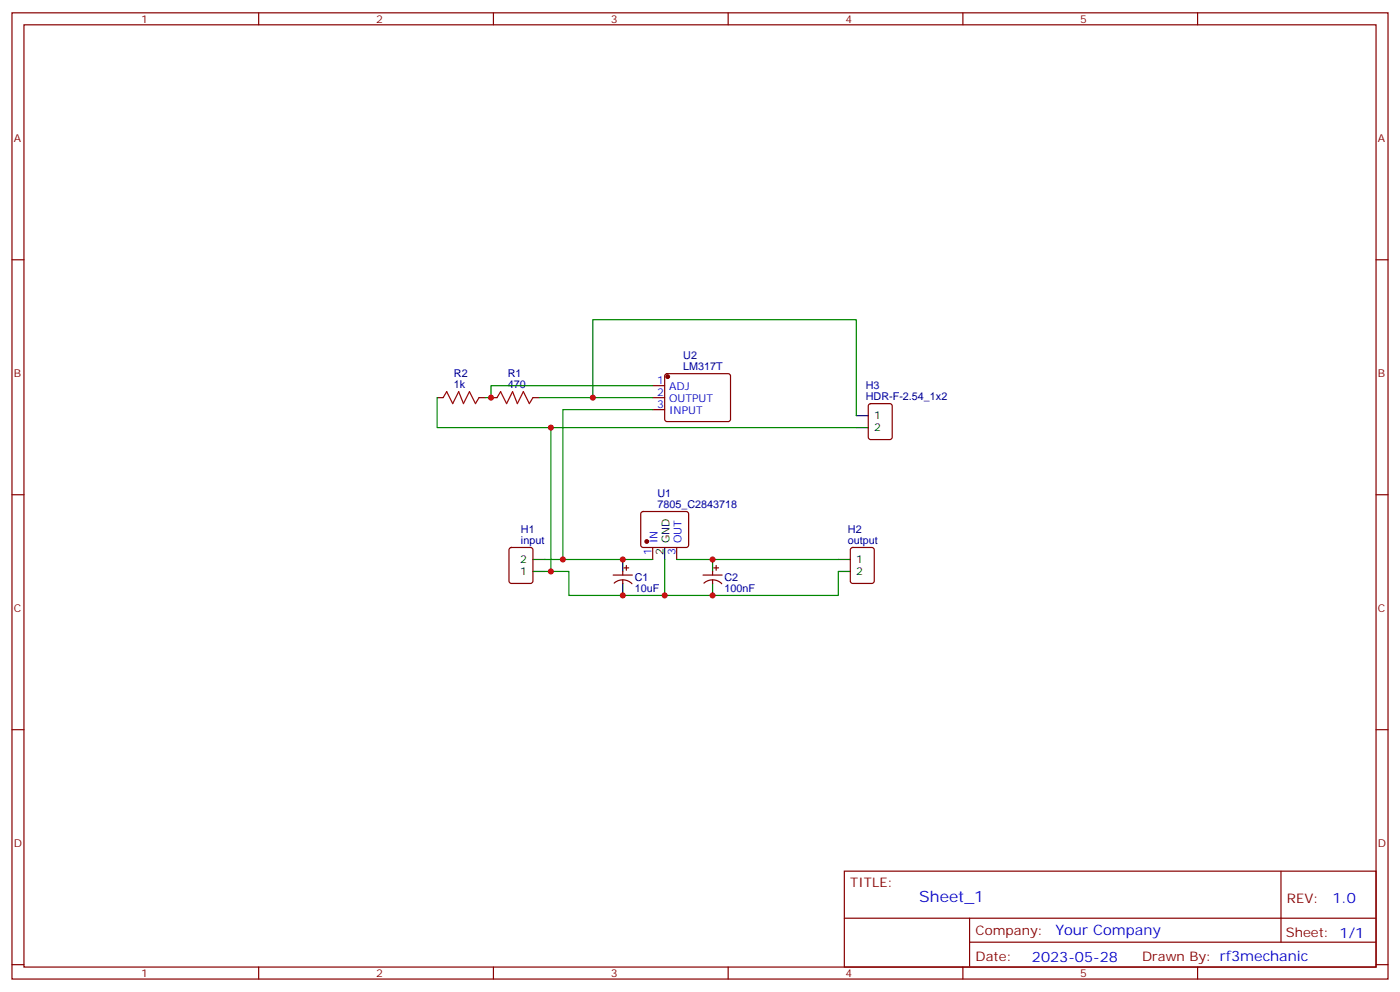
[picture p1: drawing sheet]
<svg xmlns="http://www.w3.org/2000/svg" width="412mm" height="292mm" viewBox="0 0 412 292" stroke-linecap="round" stroke-linejoin="round" font-family="sans-serif">
<g fill="none" stroke="#870000" stroke-width=".35">
<path d="M3.5 3.8h405.4v284.3h-405.4zM7.1 7.3h398.2v277.3h-398.2zM76.2 3.8v3.5M145.3 3.8v3.5M214.5 3.8v3.5M283.6 3.8v3.5M352.8 3.8v3.5M3.5 76.4h3.6M405.3 76.4h3.6M128.8 117h1.7M141.1 117h1.8M144.6 117h1.8"/>
<path d="M157 117h1.7M192.3 113.5h3.5M192.3 117h3.5M196 110.2l.5-.2h18l.5 .2 .2 .5-.1 12.9-.6 .5-18.3-.1-.4-.6v-12.7zM256 119l.5-.2h5.6l.7 .4v9.5l-.4 .6-5.9 .1-.7-.5v-9.4zM192.3 120.5h3.5M3.5 145.6h3.6M189 150.7l.4-.2h12.7l.5 .2 .2 .5v9.5l-.7 .4-12.9-.1-.5-.6v-9.2zM405.3 145.6h3.6M150.2 161.3l.4-.2h5.7l.6 .4 .1 9.5-.5 .6-5.9 .1-.6-.5-.1-9.4zM180.6 169.2h5.7M180.9 171.6a3.8 3.8 0 0 1 5.3 .2"/>
<path d="M183.4 168.2v1M183.4 170.6v1.1M183.8 167.1h1.4M184.5 166.4v1.4M192.3 161.1v3.5M199.3 161.1v3.5M207.1 169.2h5.6M207.4 171.6a3.8 3.8 0 0 1 5.2 .2M209.9 168.2v1M209.9 170.6v1.1M210.3 167.1h1.4M211 166.4v1.4"/>
<path d="M250.7 161.3l.5-.2h5.6l.7 .4v9.5l-.4 .6-5.9 .1-.7-.5v-9.4zM3.5 214.7h3.6M405.3 214.7h3.6M248.7 256.4h156.6v28.2h-156.6zM377.3 256.4v20.9M248.7 270.2h156.5M285.6 277.3h119.6M285.6 270.2v14.1M3.5 283.9h3.6M76.2 284.6v3.5M145.3 284.6v3.5M214.5 284.6v3.5"/>
<path d="M283.6 284.6v3.5M352.8 284.6v3.5M405.3 283.9h3.6"/>
</g>
<g fill="#870000" stroke="#870000" stroke-width=".35">
<circle cx="190.5" cy="159.3" r=".53"/>
<circle cx="196.7" cy="110.8" r=".53"/>
</g>
<path d="M252.2 122.3h3.6M252.2 125.8h3.6M157 168.2h3.5M157 164.6h3.5M183.4 164.6v3.6M183.4 171.7v3.5M195.8 161.1v3.5M209.9 164.6v3.6M209.9 171.7v3.5M246.9 168.2h3.6M246.9 164.6h3.6" fill="none" stroke="#000" stroke-width=".35"/>
<path d="M128.8 117v8.8h33.5M158.7 117h33.6M174.6 117v-22.9h77.6v28.2M192.3 113.5h-47.7v3.5h-1.7M192.3 120.5h-26.5v44.1M252.2 125.8h-89.9v42.4M160.5 164.6h31.8M195.8 164.6v10.6h-28.2v-7h-7.1M199.3 164.6h47.6M246.9 168.2v7h-51.1" fill="none" stroke="#008700" stroke-width=".35"/>
<path d="M130.5 117l1.1-1.7 1.7 3.5 1.8-3.5 1.4 3.5 1.8-3.5 1.8 3.5 1-1.8M146.4 117l1.1-1.7 1.7 3.5 1.8-3.5 1.4 3.5 1.8-3.5 1.7 3.5 1.1-1.8" fill="none" stroke="#a10000" stroke-width=".35"/>
<g fill="#c00">
<circle cx="183.4" cy="164.6" r=".88"/>
<circle cx="183.4" cy="175.2" r=".88"/>
<circle cx="195.8" cy="175.2" r=".88"/>
<circle cx="209.9" cy="164.6" r=".88"/>
<circle cx="209.9" cy="175.2" r=".88"/>
<circle cx="165.8" cy="164.6" r=".88"/>
<circle cx="162.3" cy="168.2" r=".88"/>
<circle cx="144.6" cy="117" r=".88"/>
<circle cx="162.3" cy="125.8" r=".88"/>
<circle cx="174.6" cy="117" r=".88"/>
</g>
<text font-size="4.6" fill="#00f" x="270.8" y="265.4">Sheet_1</text>
<g font-size="4.2" fill="#00f">
<text x="392.5" y="265.6">1.0</text>
<text x="310.9" y="275.2">Your Company</text>
<text x="304" y="283">2023-05-28</text>
</g>
<g font-size="3.9" fill="#800">
<text x="250.5" y="260.9">TITLE:</text>
<text x="379.1" y="265.6">REV:</text>
<text x="287.4" y="275.1">Company:</text>
<text x="378.7" y="275.8">Sheet: 1/1</text>
<text x="287.4" y="282.8">Date:</text>
<text x="336.4" y="282.9">Drawn By: rf3mechanic</text>
</g>
<g font-size="3.2" fill="#800">
<text x="41.6" y="6.8">1</text>
<text x="110.8" y="6.8">2</text>
<text x="179.9" y="6.8">3</text>
<text x="249.1" y="6.8">4</text>
<text x="318.2" y="6.8">5</text>
<text x="4.1" y="41.9">A</text>
<text x="405.9" y="41.9">A</text>
<text x="4.1" y="111">B</text>
<text x="405.9" y="111">B</text>
<text x="4.1" y="180.2">C</text>
<text x="405.9" y="180.2">C</text>
<text x="4.1" y="249.3">D</text>
<text x="405.9" y="249.3">D</text>
<text x="41.6" y="287.6">1</text>
<text x="110.8" y="287.6">2</text>
<text x="179.9" y="287.6">3</text>
<text x="249.1" y="287.6">4</text>
<text x="318.2" y="287.6">5</text>
</g>
<g font-size="3.2" fill="#000080">
<text x="201.3" y="105.8">U2</text>
<text x="133.7" y="111.1">R2</text>
<text x="149.6" y="111.1">R1</text>
<text x="201.3" y="108.9">LM317T</text>
<text x="133.7" y="114.2">1k</text>
<text x="149.6" y="114.2">470</text>
<text x="255.1" y="117.7">HDR-F-2.54_1x2</text>
<text x="255.1" y="114.6">H3</text>
<text x="193.7" y="149.5">7805_C2843718</text>
<text x="193.7" y="146.3">U1</text>
<text x="153.5" y="160.1">input</text>
<text x="153.5" y="156.9">H1</text>
<text x="249.8" y="160.1">output</text>
<text x="249.8" y="156.9">H2</text>
<text x="187" y="171.1">C1</text>
<text x="213.4" y="171.1">C2</text>
<text x="187" y="174.2">10uF</text>
<text x="213.4" y="174.2">100nF</text>
</g>
<g font-size="3.2" fill="#00f">
<text x="193.6" y="113.1">1</text>
<text x="193.6" y="116.7">2</text>
<text x="197.1" y="114.9">ADJ</text>
<text x="197.1" y="118.4">OUTPUT</text>
<text x="193.6" y="120.2">3</text>
<text x="197.1" y="122">INPUT</text>
<text x="193.7" y="159.8" transform="rotate(-90 193.7 159.8)">IN</text>
<text x="200.7" y="159.8" transform="rotate(-90 200.7 159.8)">OUT</text>
<text x="191.9" y="163.3" transform="rotate(-90 191.9 163.3)">1</text>
<text x="199" y="163.3" transform="rotate(-90 199 163.3)">3</text>
</g>
<g font-size="3.2">
<text x="257.5" y="123.4">1</text>
<text x="257.5" y="126.9">2</text>
<text x="197.2" y="159.8" transform="rotate(-90 197.2 159.8)">GND</text>
<text x="153.2" y="165.7">2</text>
<text x="195.4" y="163.3" transform="rotate(-90 195.4 163.3)">2</text>
<text x="252.2" y="165.7">1</text>
<text x="153.2" y="169.2">1</text>
<text x="252.2" y="169.2">2</text>
</g>
</svg>
